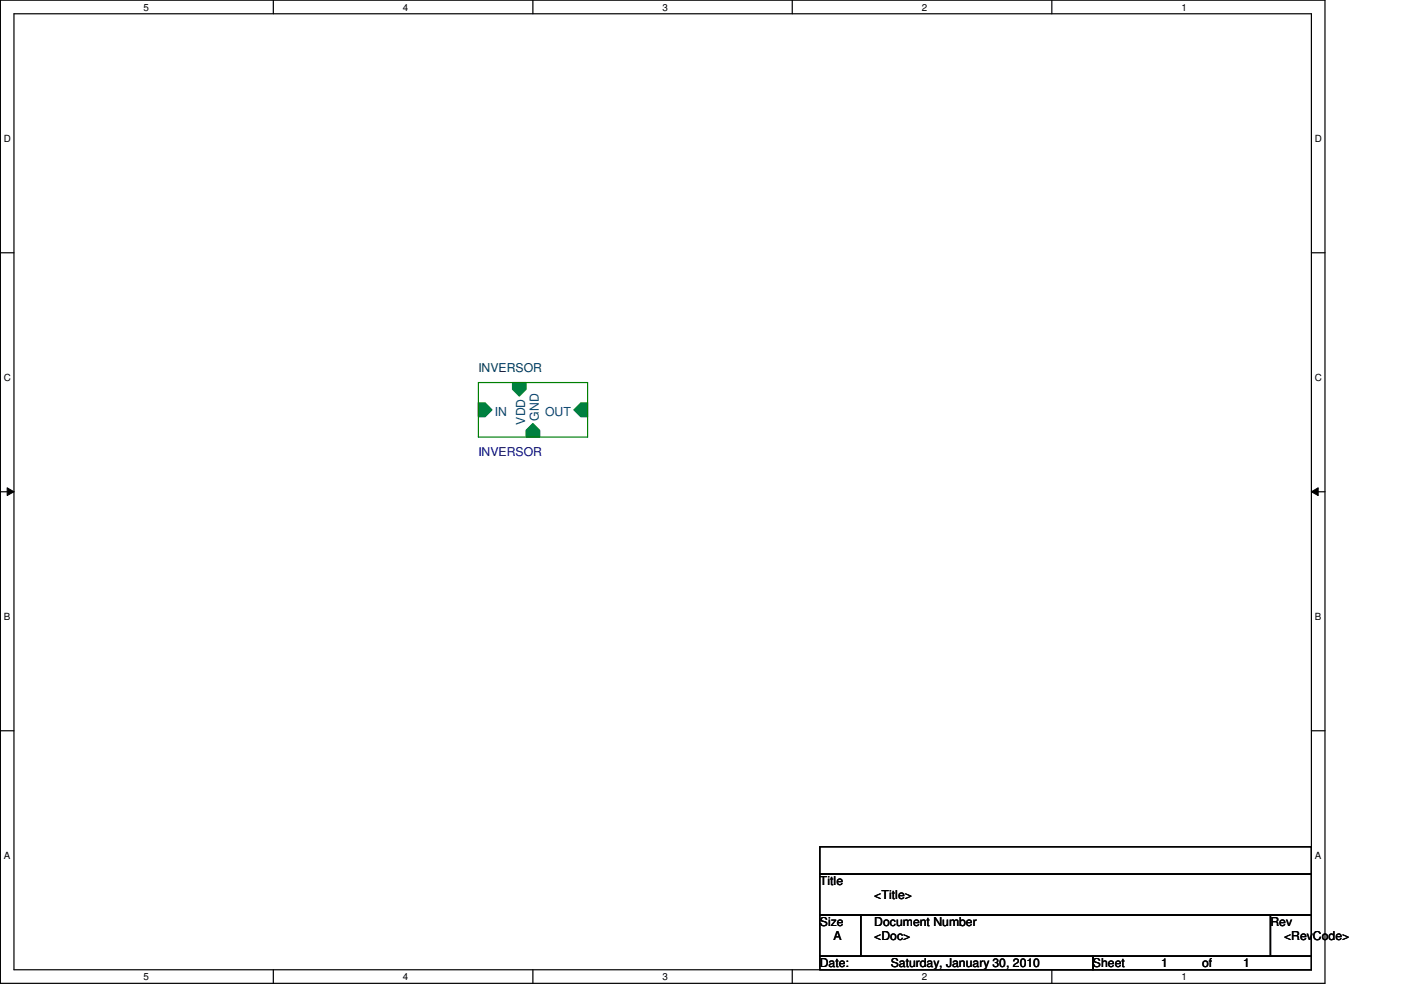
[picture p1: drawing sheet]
<svg xmlns="http://www.w3.org/2000/svg" width="297mm" height="210mm" viewBox="0 0 297 210" stroke-linecap="round" stroke-linejoin="round" font-family="sans-serif">
<path d="M.1 0h280.8v208.5h-280.8zM3 2.9h275v202.7h-275z" fill="none" stroke="#000" stroke-width=".25"/>
<g fill="#fff">
<path d="M30.4 .3h1.2v2.4h-1.2z"/>
<path d="M30.4 205.9h1.2v2.3h-1.2z"/>
</g>
<path d="M58 0v2.9M58 205.6v2.9" fill="none" stroke="#000" stroke-width=".25"/>
<g fill="#fff">
<path d="M85.4 .3h1.2v2.4h-1.2z"/>
<path d="M85.4 205.9h1.2v2.3h-1.2z"/>
</g>
<path d="M113 0v2.9M113 205.6v2.9" fill="none" stroke="#000" stroke-width=".25"/>
<g fill="#fff">
<path d="M140.5 .3h1.1v2.4h-1.1z"/>
<path d="M140.5 205.9h1.1v2.3h-1.1z"/>
</g>
<path d="M168 0v2.9M168 205.6v2.9" fill="none" stroke="#000" stroke-width=".25"/>
<g fill="#fff">
<path d="M195.4 .3h1.2v2.4h-1.2z"/>
<path d="M195.4 205.9h1.2v2.3h-1.2z"/>
</g>
<path d="M223 0v2.9M223 205.6v2.9" fill="none" stroke="#000" stroke-width=".25"/>
<g fill="#fff">
<path d="M250.5 .3h1.1v2.4h-1.1z"/>
<path d="M250.5 205.9h1.1v2.3h-1.1z"/>
<path d="M.8 28.2h1.5v2.4h-1.5z"/>
<path d="M278.8 28.2h1.4v2.4h-1.4z"/>
<path d="M.8 78.9h1.5v2.3h-1.5z"/>
<path d="M278.8 78.9h1.4v2.3h-1.4z"/>
</g>
<path d="M.1 53.6h2.9M278 53.6h2.9" fill="none" stroke="#000" stroke-width=".25"/>
<g fill="#fff">
<path d="M.8 129.6h1.4v2.3h-1.4z"/>
<path d="M278.8 129.6h1.3v2.3h-1.3z"/>
</g>
<path d="M.1 104.3h2.9M278 104.3h2.9" fill="none" stroke="#000" stroke-width=".25"/>
<path d="M1.5 103.4l1.5 .9-1.5 .8zM278 104.3l1.5-.9v1.7z" fill="#000"/>
<path d="M1.5 103.4l1.5 .9-1.5 .8zM278 104.3l1.5-.9v1.7z" fill="none" stroke="#000" stroke-width=".21"/>
<g fill="#fff">
<path d="M.8 180.3h1.4v2.3h-1.4z"/>
<path d="M278.8 180.3h1.3v2.3h-1.3z"/>
</g>
<path d="M.1 154.9h2.9M278 154.9h2.9M173.8 179.5h104.2v5.8h-104.2zM173.8 185.3h104.2v8.7h-104.2zM173.8 194h8.7v8.7h-8.7zM182.5 194h86.9v8.7h-86.9zM269.4 194h8.6v8.7h-8.6zM173.8 202.7h57.9v2.9h-57.9zM231.7 202.7h46.3v2.9h-46.3z" fill="none" stroke="#000" stroke-width=".25"/>
<path d="M101.4 85.4h1.5l1.4 1.5-1.4 1.4h-1.5z" fill-rule="evenodd" fill="#008040"/>
<path d="M101.4 85.4h1.5l1.4 1.5-1.4 1.4h-1.5z" fill="none" stroke="#008040" stroke-width=".25"/>
<path d="M108.7 81.1h2.8v1.4l-1.4 1.5-1.4-1.5z" fill-rule="evenodd" fill="#008040"/>
<path d="M108.7 81.1h2.8v1.4l-1.4 1.5-1.4-1.5z" fill="none" stroke="#008040" stroke-width=".25"/>
<path d="M123.1 85.4h1.5v2.9h-1.5l-1.4-1.4z" fill-rule="evenodd" fill="#008040"/>
<path d="M123.1 85.4h1.5v2.9h-1.5l-1.4-1.4z" fill="none" stroke="#008040" stroke-width=".25"/>
<path d="M111.5 91.2l1.5-1.4 1.4 1.4v1.5h-2.9z" fill-rule="evenodd" fill="#008040"/>
<path d="M111.5 91.2l1.5-1.4 1.4 1.4v1.5h-2.9z" fill="none" stroke="#008040" stroke-width=".25"/>
<path d="M101.4 81.1h23.2v11.6h-23.2z" fill="none" stroke="#008000" stroke-width=".25"/>
<text font-size="2.6" fill="#004040" x="101.4" y="78.8">INVERSOR</text>
<g font-size="2.6" fill="#004080">
<text x="104.9" y="88.1">IN</text>
<text x="114.2" y="89.2" transform="rotate(-90 114.2 89.2)">GND</text>
<text x="115.6" y="88.1">OUT</text>
<text x="111.3" y="90" transform="rotate(-90 111.3 90)">VDD</text>
</g>
<text font-size="2.6" fill="#000080" x="101.4" y="96.7">INVERSOR</text>
<g font-size="2.6">
<text x="173.8" y="187.7">Title</text>
<text x="185.4" y="190.6">&lt;Title&gt;</text>
<text x="173.8" y="196.3">Size</text>
<text x="185.4" y="196.3">Document Number</text>
<text x="269.4" y="196.3">Rev</text>
<text x="176.7" y="199.3">A</text>
<text x="185.4" y="199.3">&lt;Doc&gt;</text>
<text x="272.2" y="199.3">&lt;RevCode&gt;</text>
<text x="173.8" y="205.1">Date:</text>
<text x="188.8" y="205.1">Saturday, January 30, 2010</text>
<text x="231.7" y="205.1">Sheet</text>
<text x="246.2" y="205.1">1</text>
<text x="254.9" y="205.1">of</text>
<text x="263.6" y="205.1">1</text>
</g>
<g font-size="2.1">
<text x="30.4" y="2.2">5</text>
<text x="85.4" y="2.2">4</text>
<text x="140.5" y="2.2">3</text>
<text x="195.4" y="2.2">2</text>
<text x="250.5" y="2.2">1</text>
<text x=".8" y="30.1">D</text>
<text x="278.8" y="30.1">D</text>
<text x=".8" y="80.8">C</text>
<text x="278.8" y="80.8">C</text>
<text x=".8" y="131.5">B</text>
<text x="278.8" y="131.5">B</text>
<text x=".8" y="182.2">A</text>
<text x="278.8" y="182.2">A</text>
<text x="30.4" y="207.8">5</text>
<text x="85.4" y="207.8">4</text>
<text x="140.5" y="207.8">3</text>
<text x="195.4" y="207.8">2</text>
<text x="250.5" y="207.8">1</text>
</g>
</svg>
